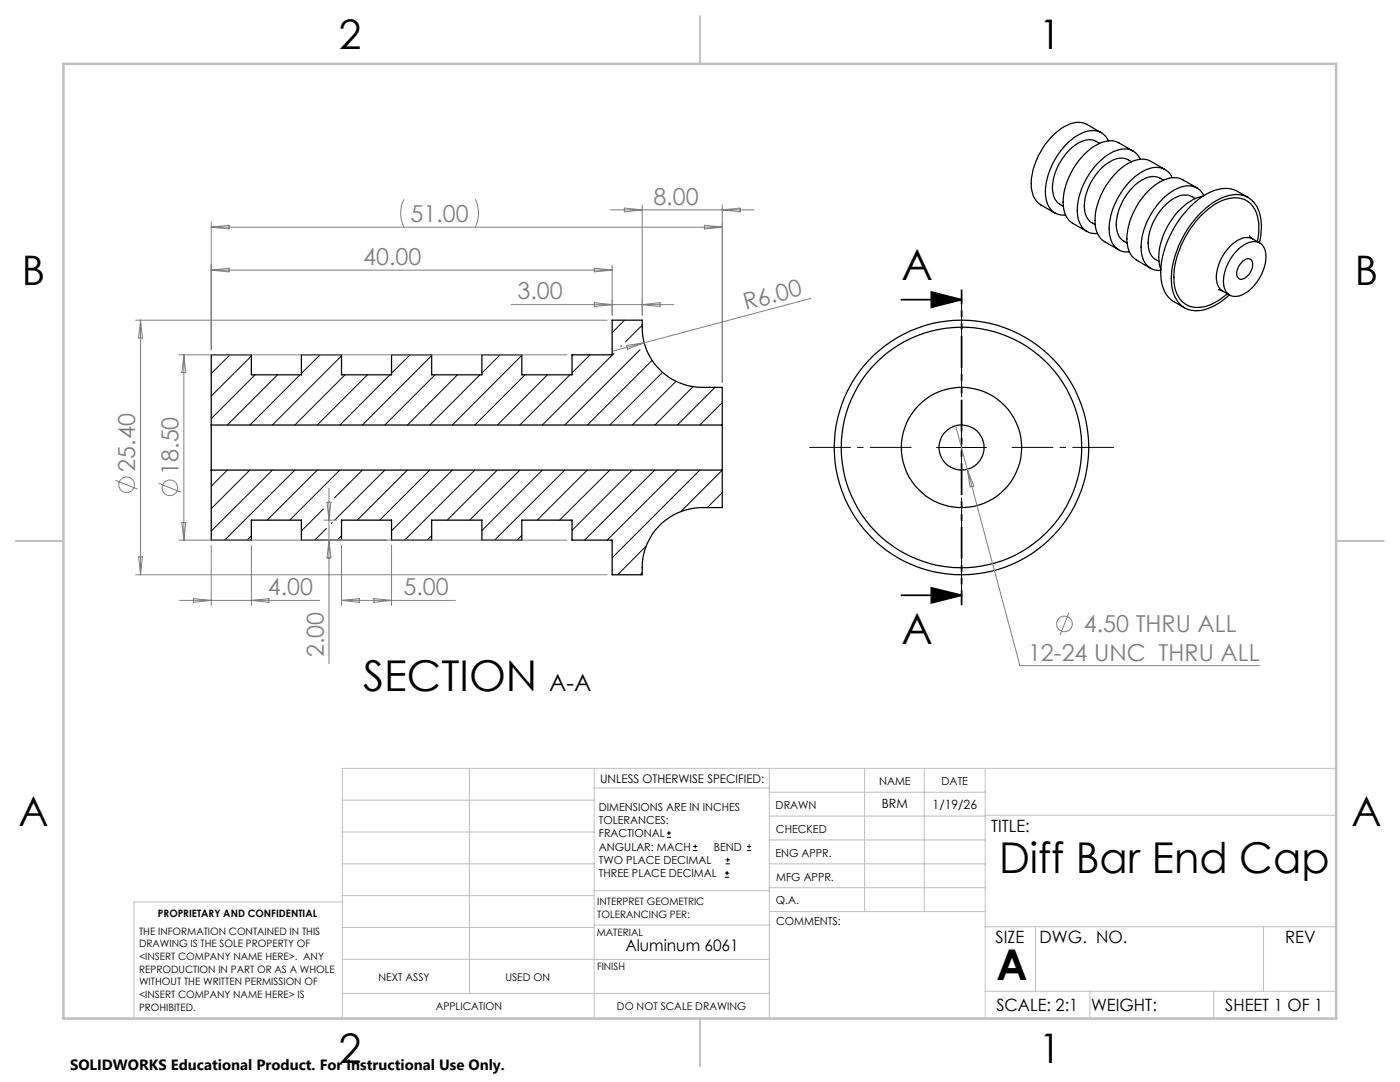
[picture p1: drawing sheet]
<svg xmlns="http://www.w3.org/2000/svg" width="279mm" height="216mm" viewBox="0 0 279 216" stroke-linecap="round" stroke-linejoin="round" font-family="sans-serif">
<g fill="none" stroke="#000" stroke-width=".25">
<path d="M219.5 28.6a4 4 0 0 0-5.2 .6 11 11 0 0 0-4.2 9.1 3.4 3.4 0 0 0 2.1 2.9M219.8 26.5l-2.8-1.7a4.6 4.6 0 0 0-4.7 .5 14.5 14.5 0 0 0-6.5 11.8 4.5 4.5 0 0 0 1.9 3.8l2.8 1.6M221.2 28.1a3.6 3.6 0 0 0-5.1-1.6 13.9 13.9 0 0 0-7.4 12.8 3.6 3.6 0 0 0 3.8 3.6h.2M225.8 32.3a3.7 3.7 0 0 0-4.7 .3 10.8 10.8 0 0 0-4.6 9.8 3.3 3.3 0 0 0 2.1 2.4M226.2 30.2l-2.9-1.7a4.8 4.8 0 0 0-5 .7 14.3 14.3 0 0 0-6.1 12.1 4.3 4.3 0 0 0 1.9 3.3l2.8 1.6M227.6 31.8a3.6 3.6 0 0 0-5.2-1.6 14.1 14.1 0 0 0-7.2 9.6 6.8 6.8 0 0 0 1 5.8 3.3 3.3 0 0 0 2.8 1M232.2 35.9a3.6 3.6 0 0 0-4.4 .1 11 11 0 0 0-5 9.7 3.3 3.3 0 0 0 2.1 2.8M232.5 33.8l-2.8-1.6a4.8 4.8 0 0 0-5.1 .7 14.3 14.3 0 0 0-6 12.1 4.1 4.1 0 0 0 1.9 3.2l2.8 1.6M233.9 35.5a3.6 3.6 0 0 0-5.1-1.7 14.1 14.1 0 0 0-7.4 12.8 3.7 3.7 0 0 0 3.9 3.7h.1M238.5 39.6a3.8 3.8 0 0 0-4.7 .3 10.9 10.9 0 0 0-4.5 9.9 3.2 3.2 0 0 0 2 2.4M238.9 37.5l-2.9-1.6a4.7 4.7 0 0 0-5 .7 14.4 14.4 0 0 0-6.1 11.6 4.5 4.5 0 0 0 1.9 3.7l2.8 1.6M240.1 39.2a11.1 11.1 0 0 0-7.1 6 10.8 10.8 0 0 0-1.3 8.5"/>
<path d="M240.3 39.1a3.6 3.6 0 0 0-5.1-1.6 13.8 13.8 0 0 0-7.4 12.8 3.6 3.6 0 0 0 3.9 3.6M249.1 39.4l-2.1-1.2a6.2 6.2 0 0 0-6.4 .6 19.8 19.8 0 0 0-9 15.6 6.3 6.3 0 0 0 2.7 5.8l2.1 1.2M243.2 57.8l.8 .3M244 58.1l1.4 .8M247.2 49.7a3.8 3.8 0 0 1 4.3-1.2 3.7 3.7 0 0 1 1 4 9.2 9.2 0 0 1-4.6 6.3 2.43 2.43 0 0 1-2.6 0 2.43 2.43 0 0 1-1.1-2.2 9.3 9.3 0 0 1 3-6.9zM248 52.1a1.25 1.25 0 0 1 1.8-.2 2.94 2.94 0 0 1-2.2 3.8 1.34 1.34 0 0 1-.6-2.1l.3-.5zM249.4 47.1l.6 .6M250 47.7a3.5 3.5 0 0 0-3.9 .9 9.2 9.2 0 0 0-3.3 7.5 2.52 2.52 0 0 0 1.2 2M250 47.7l1.4 .8M250.9 48.2a8.5 8.5 0 0 0-1.3-7.5 5.2 5.2 0 0 0-6-.6 18.4 18.4 0 0 0-9.3 15.8 5.3 5.3 0 0 0 3.6 5.3 8.3 8.3 0 0 0 7-2.6M251.4 48.4a9.5 9.5 0 0 0-1.1-8 5.2 5.2 0 0 0-6.5-.9 18.8 18.8 0 0 0-9.1 10.9 11.3 11.3 0 0 0 0 9.3 4.7 4.7 0 0 0 6 2 12.6 12.6 0 0 0 4.7-2.9M42.2 93.8v14h8v-4h9.9v4h8.1v-4h9.9v4h8v-4h10.1v4h7.9v-4h10.1v4h8v6.9h6a12.1 12.1 0 0 1 12-13.4h3.9v-7.5"/>
<path d="M42.2 84.8v9M42.2 84.8v-14h8v4h9.9v-4h8.1v4h9.9v-4h8v4h10.1v-4h7.9v4h10.1v-4h8v-6.9h6a12.1 12.1 0 0 0 12 13.4h3.9v7.5M42.2 93.8h101.9M42.2 84.8h101.9M144.1 84.8v9"/>
<circle cx="191.9" cy="89.3" r="25.4"/>
<circle cx="191.9" cy="89.3" r="12"/>
<circle cx="191.9" cy="89.3" r="24"/>
<circle cx="191.9" cy="89.3" r="4.5"/>
</g>
<g fill="none" stroke="#000" stroke-width=".2">
<path d="M45.9 70.8l-3.7 3.7M50.2 71l-8 8M50.9 74.8l-8.7 8.7M55.4 74.8l-10 10M59.9 74.8l-10 10M63.9 70.8l-3.8 3.7M68.2 71l-13.8 13.8M68.9 74.8l-10.1 10M73.3 74.8l-10 10M77.8 74.8l-10 10M81.8 70.8l-3.7 3.7M86.1 70.9l-13.8 13.9"/>
<path d="M86.8 74.8l-10 10M91.3 74.8l-10 10M95.8 74.8l-10 10M99.8 70.8l-3.6 3.6M104.1 70.9l-13.8 13.9M104.8 74.8l-10 10M109.3 74.8l-10 10M113.7 74.8l-9.9 10M117.8 70.8l-3.6 3.6M122.6 70.5l-14.4 14.3M124 69l-.1 .1M124.6 63.9l-2.4 2.5"/>
<path d="M127.7 69.8l-15 15M128.2 64.9l-3.4 3.3M130.1 71.9l-12.9 12.9M132.2 74.3l-10.5 10.5M134.9 76.1l-8.7 8.7M138.3 77.2l-7.6 7.6M142.7 77.3l-7.5 7.5M45.4 93.8l-3.2 3.2M49.8 93.8l-7.6 7.7M54.4 93.8l-12.2 12.2M58.8 93.8l-14 14M63.3 93.8l-10 10"/>
<path d="M67.8 93.8l-10 10M72.3 93.8l-5.5 5.5M76.8 93.8l-10 10M81.3 93.8l-10 10M85.8 93.8l-10 10M90.3 93.8l-12.2 12.1M94.8 93.8l-14 14M99.2 93.8l-9.9 10M103.8 93.8l-10.1 10M108.2 93.8l-12 12.1M112.7 93.8l-14 14M117.2 93.8l-10 10"/>
<path d="M121.7 93.8l-10 10M126.2 93.8l-12 12M130.7 93.8l-14 14M135.2 93.8l-14 14M139.7 93.8l-17.5 17.5M144.1 93.8l-8.2 8.3M144.1 98.3l-3 3M144.1 80.3l-4.4 4.5M186.9 89.3h10M191.9 84.3v10M50.2 107l-.9 .8M64.5 101.6l-4.4 4.3"/>
<path d="M65.2 105.4l-2.4 2.4M66.3 104.3l-.2 .1M68.2 106.9l-.9 .9M86.1 106.9l-.9 .9M104.1 106.9l-.9 .9M128.2 114.3l-.5 .4M128.9 109l-5.6 5.7M133.1 167.1h.8M133.1 166.2h.8M133.5 165.8v.9M138.3 169.7h.8M138.3 168.9h.8"/>
<path d="M138.7 168.5v.8M144.7 175h.8M144.7 174.2h.8M144.8 172.4h.9M144.8 171.6h.9M145.1 173.8v.8M145.2 171.1v.9M149.1 169.7h.8M149.1 168.9h.8M149.5 168.5v.8"/>
</g>
<g fill="none" stroke="#808080" stroke-width=".2">
<path d="M80.6 39.8a6.4 6.4 0 0 0 0 5.5M94.8 39.8a6.1 6.1 0 0 1 0 5.5M42.2 44.3v25.5M42.2 45.3h101.9M42.2 45.3l3.5-.4v.8zM42.2 53.9l3.5-.4v.8zM42.2 53.9h80M118.6 53.5l3.6 .4-3.6 .4zM121.8 41.9h28.7M122.2 52.9v10M124.6 41.5l3.6 .4-3.6 .4zM128.2 40.9v22"/>
<path d="M140.6 44.9l3.5 .4-3.5 .4zM144.1 40.9v35.4M144.1 41.9l3.6-.4v.8zM161.8 59.5l-33.2 8.9M27.1 63.9h94M28 63.9v50.8M28 63.9l.4 3.6h-.7zM35.7 70.8h77.5M36.7 70.8v37M36.7 70.8l.4 3.5h-.8zM102 60.8h32.5M118.6 60.4l3.6 .4-3.6 .4z"/>
<path d="M125 68.9l3.6-.5-3.4 1.3zM128.2 60.8l3.5-.4v.8zM128.6 68.4l-6.2 1.6M23 95.8l4.5 1.8M31.7 96.4l4.4 1.8M65.7 97.4v35M190.7 84.9l2.3 8.7M193 93.6l10.6 39.2h47.8M193 93.6l1.3 3.4-.7 .2zM27.1 114.7h94M27.7 111.1h.7l-.4 3.6zM35.7 107.8h77.5"/>
<path d="M35.8 119.8h28M36.3 104.2h.8l-.4 3.6zM38.6 119.5l3.6 .3-3.6 .4zM42.2 108.8v12M50.2 108.8v12M50.2 119.8l3.5-.3v.7zM64.7 103.8h2.5M65.3 100.2h.7l-.3 3.6zM65.7 107.8l.3 3.5h-.7zM68.2 119.8h22.7M68.2 108.8v12M68.2 119.8l3.5-.3v.7z"/>
<path d="M74.6 119.5l3.5 .3-3.5 .4zM78.1 108.8v12M213.3 122.3l-1.7 4.4"/>
<circle cx="25.3" cy="96.7" r="1.56"/>
<circle cx="33.9" cy="97.3" r="1.56"/>
<circle cx="212.4" cy="124.5" r="1.55"/>
</g>
<path d="M179.9 59.8h12M185.9 58.3l6 1.5-6 1.5zM179.9 118.8h12M185.9 117.3l6 1.5-6 1.5z" fill="none" stroke="#000" stroke-width=".35"/>
<path d="M191.9 79.3v-20.4M181.9 89.3h-20.4M191.9 99.3v20.4M201.9 89.3h20.4" fill="none" stroke="#000" stroke-width=".2" stroke-dasharray="15.2 1.3 1.3 1.3" stroke-dashoffset="6.9" stroke-linecap="butt"/>
<path d="M191.9 57.8v63" fill="none" stroke="#000" stroke-width=".35" stroke-dasharray="6.3 1.3 1.3 1.3 1.3 1.3" stroke-dashoffset="3.4" stroke-linecap="butt"/>
<g fill="none" stroke="#c0c0c0" stroke-width=".2">
<path d="M68.3 159.7h50.3M93.7 153.3v44.9M118.6 153.3v49.9M118.6 157.2h34.9M153.5 153.3v49.9M153.5 158.1h43.1M172.5 153.3v28.6M184.4 153.3v28.6M196.6 153.3v49.9M266.7 153.3h-198.4v49.9M68.3 178.7h50.3M68.3 172.4h50.3"/>
<path d="M68.3 166h50.3M68.3 180h-41.6v23.2M118.6 177.7h35M153.5 167.6h43.1M153.5 162.8h43.1M153.5 172.4h43.1M153.5 177.1h43.1M196.6 162.7h70.1M68.3 198.2h85.2M68.3 191.4l85.2 .1M68.3 185.1h50.3M118.6 184.6h35"/>
<path d="M153.6 181.9h43M196.6 197.8h70.1M196.6 184.9h70.1M206.7 184.9v12.9M217.5 197.8v5.4M242.2 197.8v5.4M252.2 184.9v12.9"/>
</g>
<path d="M139.7 3.2v9.5M3.1 107.9h9.6M266.7 107.9h9.5M139.7 203.2v9.6" fill="none" stroke="#c0c0c0" stroke-width=".25"/>
<path d="M12.7 12.7h254v190.5h-254z" fill="none" stroke="#c0c0c0" stroke-width=".5"/>
<path d="M185.9 58.3l6 1.5-6 1.5zM185.9 117.3l6 1.5-6 1.5z" fill="#000"/>
<g font-size="8.5">
<text x="179.9" y="55.9">A</text>
<text x="179.9" y="128.4">A</text>
<text x="72.5" y="137.8">SECTION</text>
<text x="199.4" y="174.2">Diff Bar End Cap</text>
<text x="198.9" y="195.5">A</text>
</g>
<g font-size="8.1">
<text x="67.6" y="9.7">2</text>
<text x="207.3" y="9.7">1</text>
<text x="4.4" y="57">B</text>
<text x="270.4" y="57">B</text>
<text x="3.7" y="164.9">A</text>
<text x="269.7" y="164.9">A</text>
<text x="67.6" y="212.2">2</text>
<text x="207.3" y="212.2">1</text>
</g>
<g font-size="4.7" fill="#808080">
<text x="130.4" y="40.9">8.00</text>
<text x="81.9" y="44.3">51.00</text>
<text x="72.5" y="52.9">40.00</text>
<text x="103.3" y="59.8">3.00</text>
<text x="148.8" y="62" transform="rotate(-15 148.8 62)">R6.00</text>
<text x="27" y="94.1" transform="rotate(-90 27 94.1)">25.40</text>
<text x="35.6" y="94.8" transform="rotate(-90 35.6 94.8)">18.50</text>
<text x="53.5" y="118.8">4.00</text>
<text x="80.5" y="118.8">5.00</text>
<text x="64.7" y="131.1" transform="rotate(-90 64.7 131.1)">2.00</text>
<text x="205.2" y="131.8">12-24 UNC THRU ALL</text>
<text x="216.3" y="126.2">4.50 THRU ALL</text>
</g>
<text font-size="4.7" x="109.6" y="137.8">A-A</text>
<g font-size="3.4">
<text x="197.8" y="166">TITLE:</text>
<text x="198.7" y="188.1">SIZE</text>
<text x="207.5" y="188.1">DWG. NO.</text>
<text x="256.5" y="188.2">REV</text>
<text x="198.8" y="201.7">SCALE: 2:1</text>
<text x="217.7" y="201.8">WEIGHT:</text>
<text x="244.5" y="201.7">SHEET 1 OF 1</text>
</g>
<text font-size="3.2" x="124.8" y="189.8">Aluminum 6061</text>
<text font-size="3" x="14" y="213.5">SOLIDWORKS Educational Product. For Instructional Use Only.</text>
<g font-size="2.5">
<text x="176" y="161.3">BRM</text>
<text x="186.1" y="161.4">1/19/26</text>
</g>
<text font-size="2.4" x="119.8" y="156.2">UNLESS OTHERWISE SPECIFIED:</text>
<g font-size="2.2">
<text x="119.5" y="161.8">DIMENSIONS ARE IN INCHES</text>
<text x="154.8" y="161.4">DRAWN</text>
<text x="175.4" y="156.6">NAME</text>
<text x="187.9" y="156.7">DATE</text>
<text x="119.5" y="164.4">TOLERANCES:</text>
<text x="119.5" y="167.1">FRACTIONAL</text>
<text x="154.9" y="166.3">CHECKED</text>
<text x="119.5" y="169.7">ANGULAR: MACH</text>
<text x="119.5" y="172.4">TWO PLACE DECIMAL</text>
<text x="142.5" y="169.7">BEND</text>
<text x="154.8" y="170.9">ENG APPR.</text>
<text x="119.5" y="175">THREE PLACE DECIMAL</text>
<text x="154.9" y="175.7">MFG APPR.</text>
<text x="154.9" y="180.4">Q.A.</text>
<text x="154.9" y="184.6">COMMENTS:</text>
</g>
<g font-size="2.1">
<text x="75.5" y="195.7">NEXT ASSY</text>
<text x="100.9" y="195.7">USED ON</text>
<text x="86.9" y="201.5">APPLICATION</text>
<text x="123.1" y="201.6">DO NOT SCALE DRAWING</text>
</g>
<g font-size="2">
<text x="31.5" y="182.9">PROPRIETARY AND CONFIDENTIAL</text>
<text x="119.2" y="180.6">INTERPRET GEOMETRIC</text>
<text x="119.2" y="183.1">TOLERANCING PER:</text>
<text x="27.8" y="186.5">THE INFORMATION CONTAINED IN THIS</text>
<text x="27.8" y="189">DRAWING IS THE SOLE PROPERTY OF</text>
<text x="27.8" y="191.6">&lt;INSERT COMPANY NAME HERE&gt;. ANY</text>
<text x="119.1" y="186.7">MATERIAL</text>
<text x="27.8" y="194.1">REPRODUCTION IN PART OR AS A WHOLE</text>
<text x="27.8" y="196.6">WITHOUT THE WRITTEN PERMISSION OF</text>
<text x="119.1" y="193.5">FINISH</text>
<text x="27.8" y="199.1">&lt;INSERT COMPANY NAME HERE&gt; IS</text>
<text x="27.8" y="201.7">PROHIBITED.</text>
</g>
</svg>
